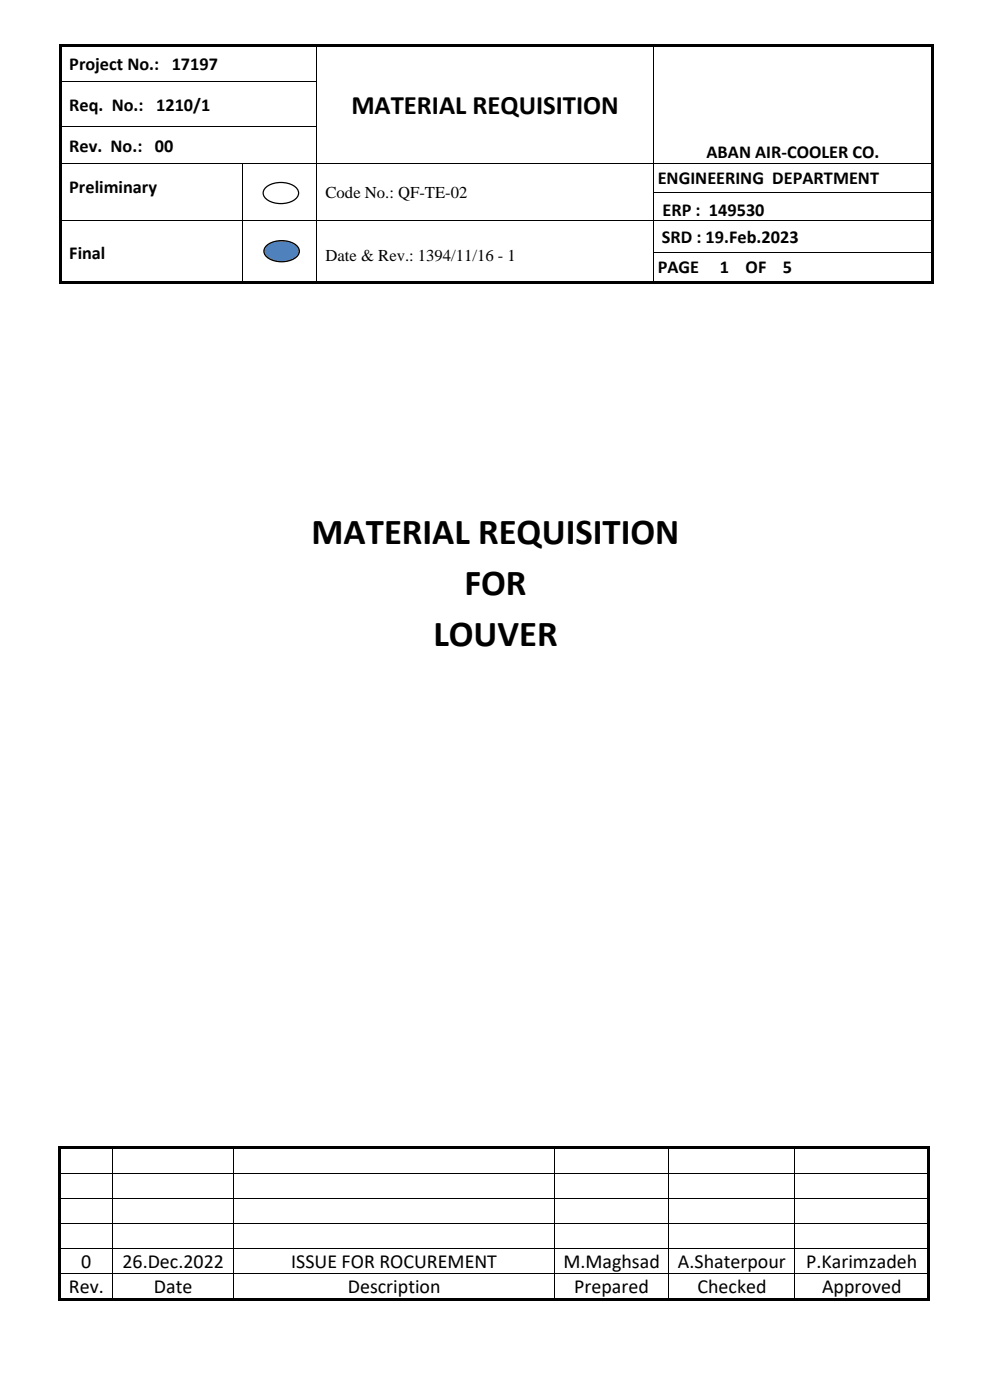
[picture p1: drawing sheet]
<svg xmlns="http://www.w3.org/2000/svg" width="210mm" height="297mm" viewBox="0 0 210 297" stroke-linecap="round" stroke-linejoin="round" font-family="sans-serif">
<g fill="#000">
<path d="M12.5 9.3h.5v.5h-.5zM13 9.3h54v.5h-54zM67 9.3h.5v.5h-.5zM67 17.2h.2v.5h-.2zM67.5 9.3h70.9v.5h-70.9zM138.4 9.3h.6v.5h-.6zM138.4 17.2h.2v.5h-.2zM139 9.3h58.4v.5h-58.4zM197.4 9.3h.5v.5h-.5zM12.5 34.5h.5v.2h-.5zM51.3 34.5h.2v.2h-.2zM67 26.6h.2v.6h-.2z"/>
<path d="M67 34.5h.2v.2h-.2zM138.4 26.6h.2v.6h-.2zM138.4 34.5h.2v.2h-.2zM197.4 34.5h.5v.2h-.5zM12.5 40.8h.5v.2h-.5zM12.5 46.8h.5v.2h-.5zM12.5 53.4h.5v.2h-.5zM51.3 40.8h.2v.2h-.2zM51.3 46.8h.2v.2h-.2zM51.3 53.4h.2v.2h-.2zM67 40.8h.2v.2h-.2zM67 46.8h.2v.2h-.2z"/>
<path d="M67 53.4h.2v.2h-.2zM138.4 40.8h.2v.2h-.2zM138.4 46.8h.2v.2h-.2zM138.4 53.4h.2v.2h-.2zM197.4 40.8h.5v.2h-.5zM197.4 46.8h.5v.2h-.5zM197.4 53.4h.5v.2h-.5zM12.5 59.7h.5v.5h-.5zM13 59.7h38.3v.5h-38.3zM51.3 59.7h.6v.5h-.6zM51.9 59.7h15.1v.5h-15.1zM67 59.7h.5v.5h-.5z"/>
<path d="M67.5 59.7h70.9v.5h-70.9zM138.4 59.7h.6v.5h-.6zM139 59.7h58.4v.5h-58.4zM197.4 59.7h.5v.5h-.5z"/>
</g>
<g fill="#000">
<path d="M12.5 9.8h.5v7.4h-.5z" fill-rule="evenodd"/>
<path d="M12.5 17.2h.5v.5h-.5z" fill-rule="evenodd"/>
<path d="M197.4 9.8h.5v7.4h-.5z" fill-rule="evenodd"/>
<path d="M197.4 17.2h.5v.5h-.5z" fill-rule="evenodd"/>
<path d="M12.5 17.7h.5v8.9h-.5z" fill-rule="evenodd"/>
<path d="M12.5 26.6h.5v.6h-.5z" fill-rule="evenodd"/>
<path d="M12.5 27.2h.5v7.3h-.5z" fill-rule="evenodd"/>
<path d="M197.4 17.7h.5v8.9h-.5z" fill-rule="evenodd"/>
<path d="M197.4 26.6h.5v.6h-.5z" fill-rule="evenodd"/>
<path d="M197.4 27.2h.5v7.3h-.5z" fill-rule="evenodd"/>
<path d="M12.5 34.7h.5v6.1h-.5z" fill-rule="evenodd"/>
<path d="M12.5 41h.5v5.8h-.5z" fill-rule="evenodd"/>
<path d="M12.5 47h.5v6.4h-.5z" fill-rule="evenodd"/>
<path d="M12.5 53.6h.5v6.1h-.5z" fill-rule="evenodd"/>
<path d="M197.4 34.7h.5v6.1h-.5z" fill-rule="evenodd"/>
<path d="M197.4 41h.5v5.8h-.5z" fill-rule="evenodd"/>
<path d="M197.4 47h.5v6.4h-.5z" fill-rule="evenodd"/>
<path d="M197.4 53.6h.5v6.1h-.5z" fill-rule="evenodd"/>
</g>
<g fill="none" stroke="#000" stroke-width=".21">
<path d="M13 17.3h54M67.1 9.8v7.4M67.1 17.7v8.9M138.5 9.8v7.4M138.5 17.7v8.9M13 26.7h54M13 34.6h38.3M51.4 34.7v6.1M51.5 34.6h15.5M67.1 27.2v7.3M67.1 34.7v6.1M67.2 34.6h71.2"/>
<path d="M138.5 27.2v7.3M138.5 34.7v6.1M138.6 34.6h58.8M13 46.9h38.3M51.4 41v5.8M51.4 47v6.4M51.4 53.6v6.1M51.5 46.9h15.5M67.1 41v5.8M67.1 47v6.4M67.1 53.6v6.1M67.2 46.9h71.2"/>
<path d="M138.5 41v5.8M138.5 47v6.4M138.5 53.6v6.1M138.6 40.9h58.8M138.6 46.9h58.8M138.6 53.5h58.8"/>
</g>
<path d="M56.3 52.3a5.2 5.2 0 0 1 6.8 0 1.73 1.73 0 0 1-1.1 2.7 5.3 5.3 0 0 1-5.7-.7 1.46 1.46 0 0 1 0-2z" fill-rule="evenodd" fill="#4f81bd"/>
<path d="M56.3 52.3a5.2 5.2 0 0 1 6.8 0 1.73 1.73 0 0 1-1.1 2.7 5.3 5.3 0 0 1-5.7-.7 1.46 1.46 0 0 1 0-2z" fill="none" stroke="#000" stroke-width=".26"/>
<path d="M56.2 40a5.2 5.2 0 0 1 6.7 0 1.73 1.73 0 0 1-1 2.7 5.3 5.3 0 0 1-5.7-.8 1.46 1.46 0 0 1 0-1.9z" fill-rule="evenodd" fill="#fff"/>
<path d="M56.2 40a5.2 5.2 0 0 1 6.7 0 1.73 1.73 0 0 1-1 2.7 5.3 5.3 0 0 1-5.7-.8 1.46 1.46 0 0 1 0-1.9z" fill="none" stroke="#000" stroke-width=".26"/>
<g fill="#000">
<path d="M12.4 243.1h.6v.5h-.6z" fill-rule="evenodd"/>
<path d="M12.4 243.1h.6v.5h-.6z" fill-rule="evenodd"/>
<path d="M12.4 243.6h.6v5.2h-.6z" fill-rule="evenodd"/>
<path d="M12.4 249h.6v5.1h-.6z" fill-rule="evenodd"/>
<path d="M12.4 254.3h.6v5.2h-.6z" fill-rule="evenodd"/>
<path d="M13 243.1h10.8v.5h-10.8z" fill-rule="evenodd"/>
<path d="M23.8 243.1h.5v.5h-.5z" fill-rule="evenodd"/>
<path d="M24.3 243.1h25.2v.5h-25.2z" fill-rule="evenodd"/>
<path d="M49.5 243.1h.5v.5h-.5z" fill-rule="evenodd"/>
<path d="M50 243.1h67.4v.5h-67.4z" fill-rule="evenodd"/>
<path d="M117.4 243.1h.5v.5h-.5z" fill-rule="evenodd"/>
<path d="M117.9 243.1h23.8v.5h-23.8z" fill-rule="evenodd"/>
<path d="M141.7 243.1h.5v.5h-.5z" fill-rule="evenodd"/>
<path d="M142.2 243.1h26.2v.5h-26.2z" fill-rule="evenodd"/>
<path d="M168.4 243.1h.5v.5h-.5z" fill-rule="evenodd"/>
<path d="M168.9 243.1h27.7v.5h-27.7z" fill-rule="evenodd"/>
<path d="M196.6 243.1h.5v.5h-.5z" fill-rule="evenodd"/>
<path d="M196.6 243.1h.5v.5h-.5z" fill-rule="evenodd"/>
<path d="M196.6 243.6h.5v5.2h-.5z" fill-rule="evenodd"/>
<path d="M196.6 249h.5v5.1h-.5z" fill-rule="evenodd"/>
<path d="M196.6 254.3h.5v5.2h-.5z" fill-rule="evenodd"/>
<path d="M12.4 259.7h.6v5.1h-.6z" fill-rule="evenodd"/>
<path d="M12.4 265h.6v5.2h-.6z" fill-rule="evenodd"/>
<path d="M12.4 270.3h.6v5.2h-.6z" fill-rule="evenodd"/>
<path d="M12.4 275.5h.6v.5h-.6z" fill-rule="evenodd"/>
<path d="M12.4 275.5h.6v.5h-.6z" fill-rule="evenodd"/>
<path d="M13 275.5h10.8v.5h-10.8z" fill-rule="evenodd"/>
<path d="M23.8 275.5h.5v.5h-.5z" fill-rule="evenodd"/>
<path d="M24.3 275.5h25.2v.5h-25.2z" fill-rule="evenodd"/>
<path d="M49.5 275.5h.5v.5h-.5z" fill-rule="evenodd"/>
<path d="M50 275.5h67.4v.5h-67.4z" fill-rule="evenodd"/>
<path d="M117.4 275.5h.5v.5h-.5z" fill-rule="evenodd"/>
<path d="M117.9 275.5h23.8v.5h-23.8z" fill-rule="evenodd"/>
<path d="M141.7 275.5h.5v.5h-.5z" fill-rule="evenodd"/>
<path d="M142.2 275.5h26.2v.5h-26.2z" fill-rule="evenodd"/>
<path d="M168.4 275.5h.5v.5h-.5z" fill-rule="evenodd"/>
<path d="M168.9 275.5h27.7v.5h-27.7z" fill-rule="evenodd"/>
<path d="M196.6 259.7h.5v5.1h-.5z" fill-rule="evenodd"/>
<path d="M196.6 265h.5v5.2h-.5z" fill-rule="evenodd"/>
<path d="M196.6 270.3h.5v5.2h-.5z" fill-rule="evenodd"/>
<path d="M196.6 275.5h.5v.5h-.5z" fill-rule="evenodd"/>
<path d="M196.6 275.5h.5v.5h-.5z" fill-rule="evenodd"/>
</g>
<g fill="none" stroke="#000" stroke-width=".21">
<path d="M13 248.9h10.8M13 254.2h10.8M13 259.6h10.8M23.9 243.6v5.2M23.9 249v5.1M23.9 254.3v5.2M23.9 259.7v5.1M24 248.9h25.5M24 254.2h25.5M24 259.6h25.5M49.6 243.6v5.2M49.6 249v5.1"/>
<path d="M49.6 254.3v5.2M49.6 259.7v5.1M49.7 248.9h67.7M49.7 254.2h67.7M49.7 259.6h67.7M117.5 243.6v5.2M117.5 249v5.1M117.5 254.3v5.2M117.5 259.7v5.1M117.6 248.9h24.1M117.6 254.2h24.1M117.6 259.6h24.1"/>
<path d="M141.8 243.6v5.2M141.8 249v5.1M141.8 254.3v5.2M141.8 259.7v5.1M141.9 248.9h26.5M141.9 254.2h26.5M141.9 259.6h26.5M168.4 243.6v5.2M168.4 249v5.1M168.4 254.3v5.2M168.4 259.7v5.1M168.5 248.9h28.1"/>
<path d="M168.5 254.2h28.1M168.5 259.6h28.1M13 264.9h10.8M13 270.3h10.8M23.9 265v5.2M23.9 270.3v5.2M24 264.9h25.5M24 270.3h25.5M49.6 265v5.2M49.6 270.3v5.2M49.7 264.9h67.7M49.7 270.3h67.7"/>
<path d="M117.5 265v5.2M117.5 270.3v5.2M117.6 264.9h24.1M117.6 270.3h24.1M141.8 265v5.2M141.8 270.3v5.2M141.9 264.9h26.5M141.9 270.3h26.5M168.4 265v5.2M168.4 270.3v5.2M168.5 264.9h28.1M168.5 270.3h28.1"/>
</g>
<g fill="#000">
<path d="M12.4 248.8h.6v.2h-.6zM12.4 254.1h.6v.2h-.6zM12.4 259.5h.6v.2h-.6zM23.8 248.8h.2v.2h-.2zM23.8 254.1h.2v.2h-.2zM23.8 259.5h.2v.2h-.2zM49.5 248.8h.2v.2h-.2zM49.5 254.1h.2v.2h-.2zM49.5 259.5h.2v.2h-.2zM117.4 248.8h.2v.2h-.2zM117.4 254.1h.2v.2h-.2zM117.4 259.5h.2v.2h-.2z"/>
<path d="M141.7 248.8h.2v.2h-.2zM141.7 254.1h.2v.2h-.2zM141.7 259.5h.2v.2h-.2zM168.4 248.8h.1v.2h-.1zM168.4 254.1h.1v.2h-.1zM168.4 259.5h.1v.2h-.1zM196.6 248.8h.5v.2h-.5zM196.6 254.1h.5v.2h-.5zM196.6 259.5h.5v.2h-.5zM12.4 264.8h.6v.2h-.6zM12.4 270.2h.6v.1h-.6zM23.8 264.8h.2v.2h-.2z"/>
<path d="M23.8 270.2h.2v.1h-.2zM49.5 264.8h.2v.2h-.2zM49.5 270.2h.2v.1h-.2zM117.4 264.8h.2v.2h-.2zM117.4 270.2h.2v.1h-.2zM141.7 264.8h.2v.2h-.2zM141.7 270.2h.2v.1h-.2zM168.4 264.8h.1v.2h-.1zM168.4 270.2h.1v.1h-.1zM196.6 264.8h.5v.2h-.5zM196.6 270.2h.5v.1h-.5z"/>
</g>
<g font-size="7.8">
<text x="66" y="115.3">MATERIAL REQUISITION</text>
<text x="98.4" y="126.2">FOR</text>
<text x="91.8" y="137.1">LOUVER</text>
</g>
<text font-size="5.7" x="74.5" y="24.2">MATERIAL REQUISITION</text>
<g font-size="4.2">
<text x="17.2" y="269">0</text>
<text x="26" y="269">26.Dec.2022</text>
<text x="61.7" y="269">ISSUE FOR ROCUREMENT</text>
<text x="119.4" y="269">M.Maghsad</text>
<text x="143.7" y="269">A.Shaterpour</text>
<text x="170.9" y="269">P.Karimzadeh</text>
<text x="14.6" y="274.4">Rev.</text>
<text x="32.6" y="274.4">Date</text>
<text x="73.7" y="274.4">Description</text>
<text x="121.7" y="274.4">Prepared</text>
<text x="147.8" y="274.4">Checked</text>
<text x="174.2" y="274.4">Approved</text>
</g>
<g font-size="3.9">
<text x="14.7" y="14.8">Project No.: 17197</text>
<text x="14.7" y="23.5">Req. No.: 1210/1</text>
<text x="14.7" y="32.2">Rev. No.: 00</text>
<text x="149.8" y="33.5">ABAN AIR-COOLER CO.</text>
<text x="14.7" y="41">Preliminary</text>
<text x="139.4" y="39.1">ENGINEERING DEPARTMENT</text>
<text x="140.4" y="45.8">ERP : 149530</text>
<text x="140.3" y="51.5">SRD : 19.Feb.2023</text>
<text x="14.7" y="54.8">Final</text>
<text x="139.4" y="58">PAGE</text>
<text x="152.5" y="58">1</text>
<text x="158" y="58">OF</text>
<text x="165.9" y="58">5</text>
</g>
<g font-size="3.5">
<text x="69" y="42">Code No.: QF-TE-02</text>
<text x="69" y="55.3">Date &amp; Rev.: 1394/11/16 - 1</text>
</g>
</svg>
